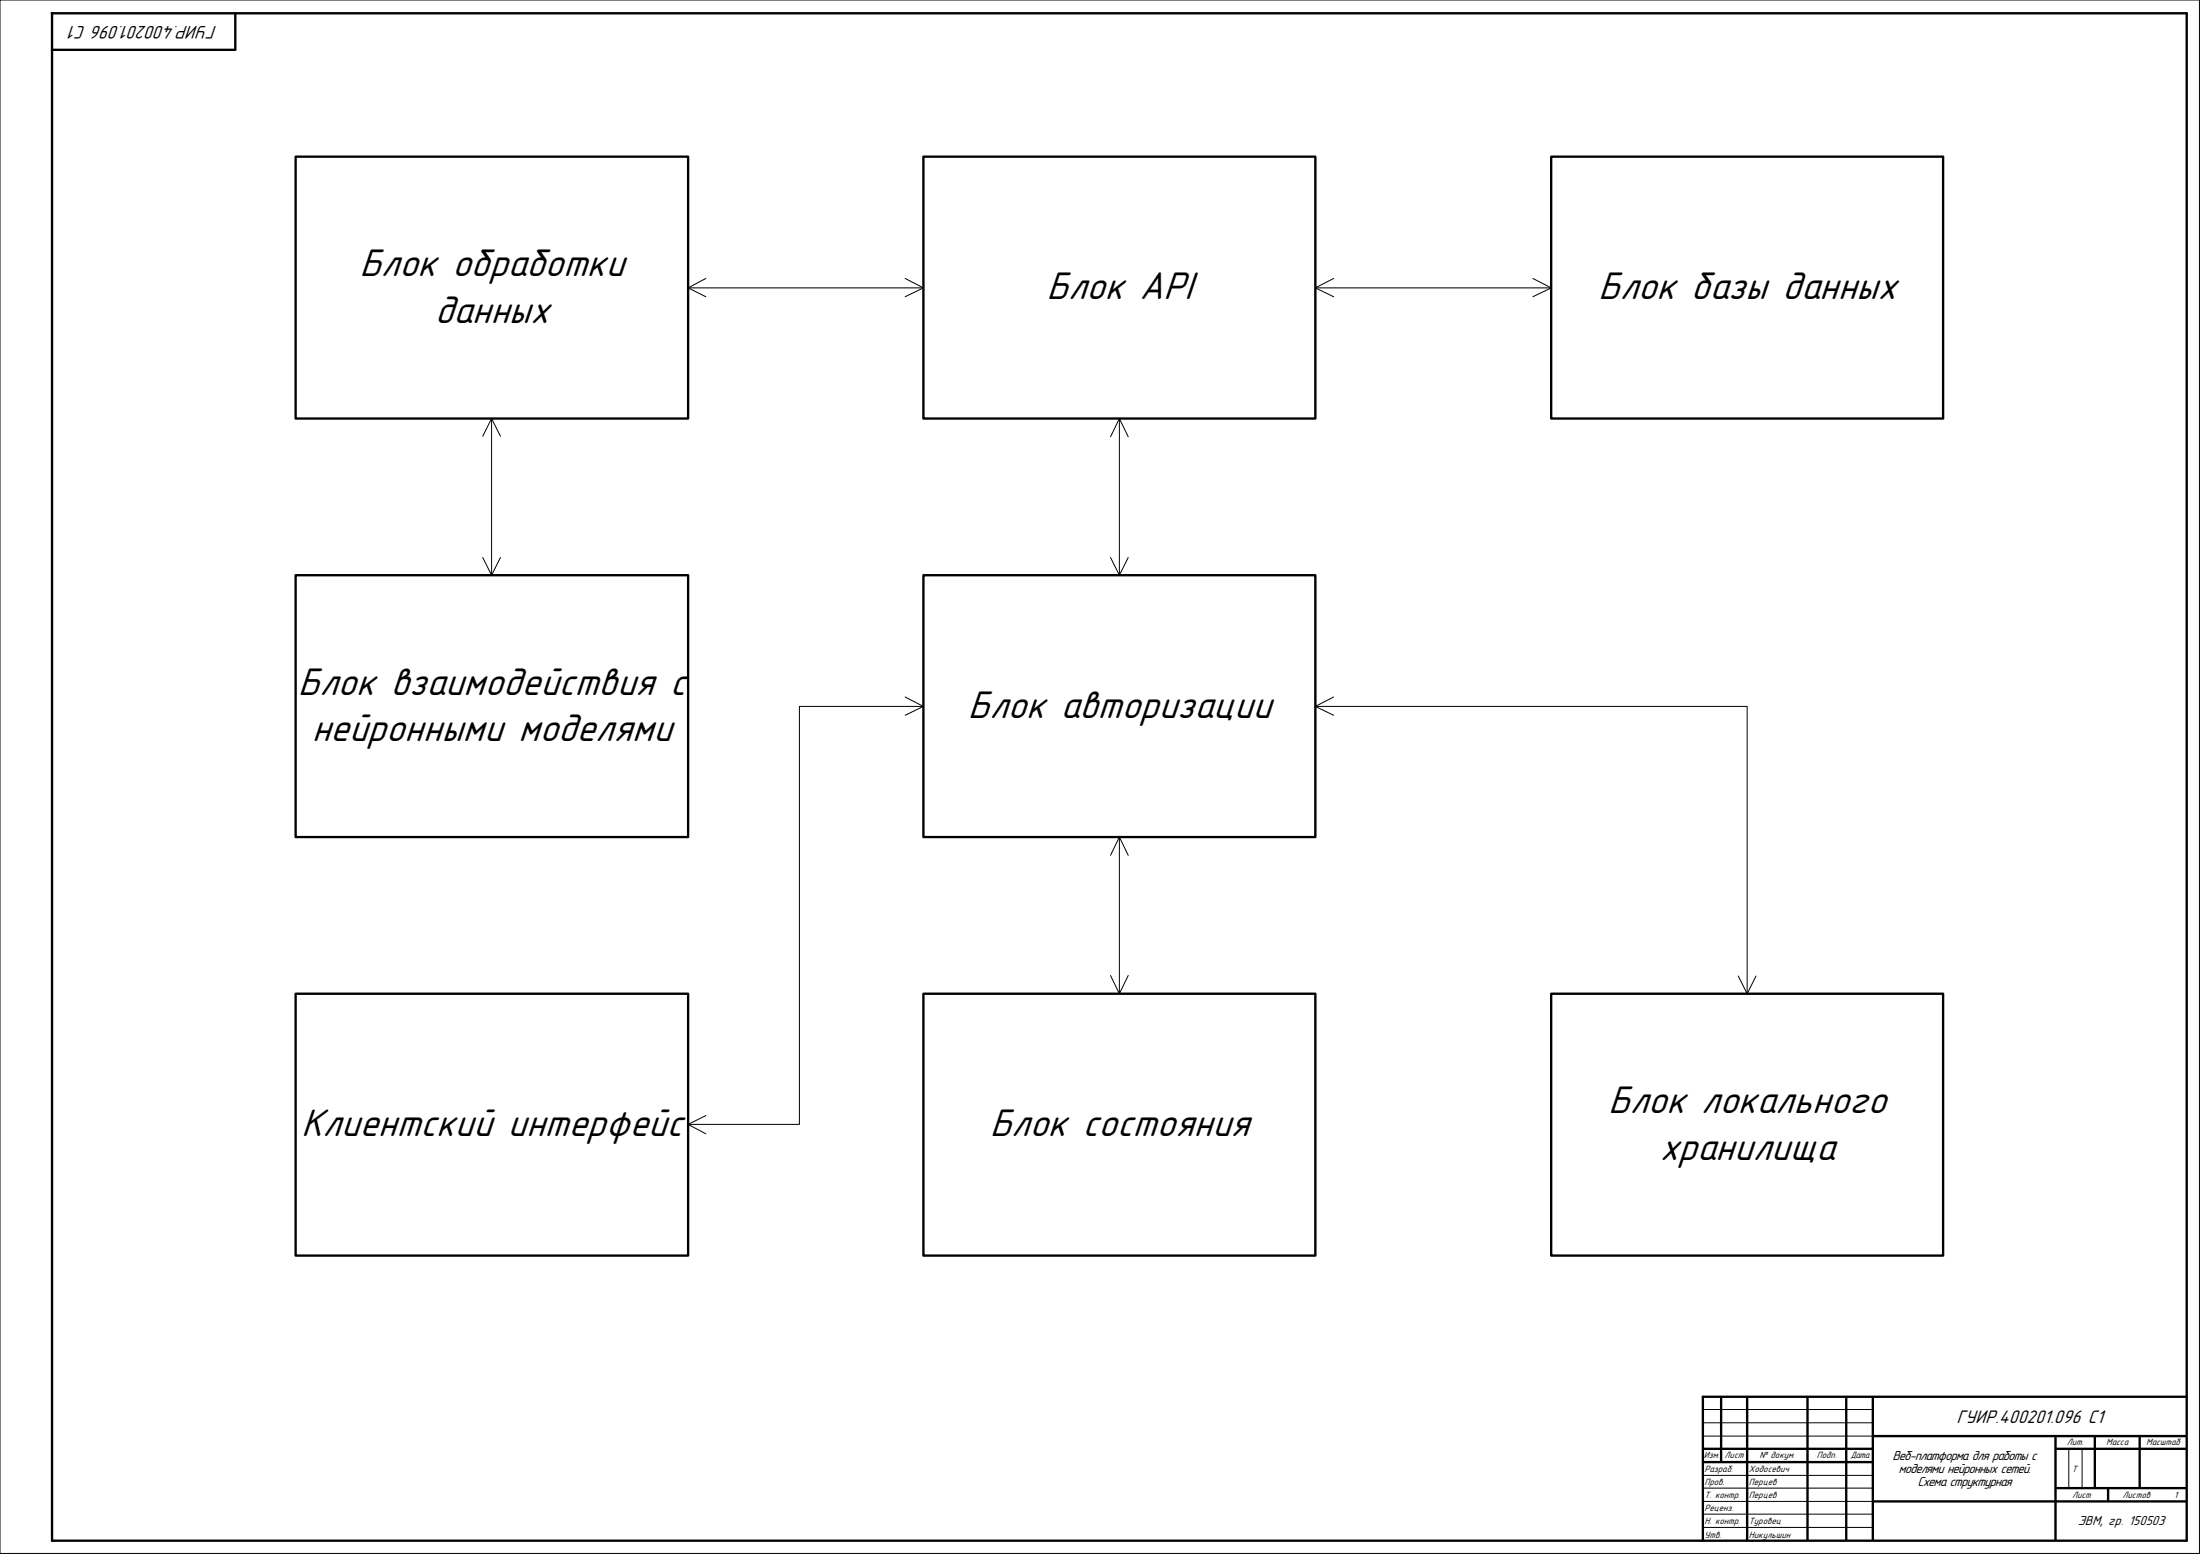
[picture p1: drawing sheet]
<svg xmlns="http://www.w3.org/2000/svg" width="841mm" height="594mm" viewBox="0 0 841 594" stroke-linecap="round" stroke-linejoin="round" font-family="sans-serif">
<path d="M19.9 5.1h816.2v584h-816.2zM90 5.1v14h-70.1M836.1 534h-185v55.1" fill="none" stroke="#000" stroke-width=".9"/>
<path d="M0 0h841v593.9h-841zM651.1 538.9h65M651.1 544h65M651.1 549.1h65M791 553.9v15.1M796.1 553.9v15.1M651.1 564.1h65M651.1 569h65M651.1 574h65M651.1 578.9h65M651.1 584h65" fill="none" stroke="#000" stroke-width=".38"/>
<g fill="none" stroke="#000" stroke-width=".9" stroke-linecap="butt">
<path d="M658.1 534v25M668 534v55.1M691.1 534v55.1M705.9 534v55.1M716.1 534v55.1M651.1 553.9h65M651.1 559h65M716.1 549.1h120M785.9 549.1v40M785.9 553.9h50.2M800.9 549.1v19.9M818.1 549.1v19.9"/>
<path d="M716.1 574h120M785.9 569h50.2M806 569v5"/>
</g>
<path d="M593.1 59.9h149.8v100.1h-149.8z" fill-rule="evenodd" fill="#fff"/>
<path d="M593.1 59.9h149.8v100.1h-149.8z" fill="none" stroke="#000" stroke-width=".9"/>
<path d="M593.1 379.9h149.8v100.2h-149.8z" fill-rule="evenodd" fill="#fff"/>
<path d="M593.1 379.9h149.8v100.2h-149.8z" fill="none" stroke="#000" stroke-width=".9"/>
<path d="M353.1 59.9h149.8v100.1h-149.8z" fill-rule="evenodd" fill="#fff"/>
<path d="M353.1 59.9h149.8v100.1h-149.8z" fill="none" stroke="#000" stroke-width=".9"/>
<path d="M113 59.9h150.1v100.1h-150.1z" fill-rule="evenodd" fill="#fff"/>
<path d="M113 59.9h150.1v100.1h-150.1z" fill="none" stroke="#000" stroke-width=".9"/>
<path d="M353.1 219.9h149.8v100.1h-149.8z" fill-rule="evenodd" fill="#fff"/>
<path d="M353.1 219.9h149.8v100.1h-149.8z" fill="none" stroke="#000" stroke-width=".9"/>
<path d="M113 219.9h150.1v100.1h-150.1z" fill-rule="evenodd" fill="#fff"/>
<path d="M113 219.9h150.1v100.1h-150.1z" fill="none" stroke="#000" stroke-width=".9"/>
<path d="M424.6 167l3.4-7 3.4 7M428 160v59.9M424.6 213.1l3.4 6.8 3.4-6.8" fill="none" stroke="#000" stroke-width=".38"/>
<path d="M353.1 379.9h149.8v100.2h-149.8z" fill-rule="evenodd" fill="#fff"/>
<path d="M353.1 379.9h149.8v100.2h-149.8z" fill="none" stroke="#000" stroke-width=".9"/>
<path d="M113 379.9h150.1v100.2h-150.1z" fill-rule="evenodd" fill="#fff"/>
<path d="M113 379.9h150.1v100.2h-150.1z" fill="none" stroke="#000" stroke-width=".9"/>
<g fill="none" stroke="#000" stroke-width=".38">
<path d="M263.1 110.1h90M269.9 106.5l-6.8 3.6 6.8 3.4M346.1 106.5l7 3.6-7 3.4M502.9 110.1h90.2M509.9 106.5l-7 3.6 7 3.4M586.1 106.5l7 3.6-7 3.4M184.6 166.8l3.4-6.8 3.3 6.8M188 160v59.9M184.6 213.1l3.4 6.8 3.3-6.8M346.1 266.5l7 3.6-7 3.4M353.1 270.1h-47.5v159.8h-42.5M502.9 270.1h165.1v109.8"/>
<path d="M509.9 266.5l-7 3.6 7 3.4M424.6 327l3.4-7 3.4 7M428 320v59.9M424.6 373l3.4 6.9 3.4-6.9M664.6 373.2l3.4 6.7 3.4-6.7M269.9 426.5l-6.8 3.4 6.8 3.6"/>
</g>
<g font-size="15.6">
<text x="137.4" y="105.6">Блок обработки</text>
<text x="400.2" y="114.4">Блок API</text>
<text x="611.1" y="114.4">Блок базы данных</text>
<text x="166.2" y="123.3">данных</text>
<text x="113.9" y="265.6">Блок взаимодействия с</text>
<text x="370.1" y="274.4">Блок авторизации</text>
<text x="119.2" y="283.3">нейронными моделями</text>
<text x="614.9" y="425.6">Блок локального</text>
<text x="115.1" y="434.4">Клиентский интерфейс</text>
<text x="378.4" y="434.4">Блок состояния</text>
<text x="634.6" y="443.3">хранилища</text>
</g>
<g font-size="7.4">
<text x="83" y="9.9" transform="rotate(-180 83 9.9)">ГУИР.400201.096 С1</text>
<text x="748" y="544">ГУИР.400201.096 С1</text>
</g>
<g font-size="5.3">
<text x="723.7" y="558.1">Веб-платформа для работы с</text>
<text x="725.9" y="563.1">моделями нейронных сетей.</text>
<text x="733.2" y="568.1">Схема структурная</text>
<text x="794.4" y="583">ЭВМ, гр. 150503</text>
</g>
<g font-size="3.7">
<text x="651.5" y="557.6">Изм.</text>
<text x="659.4" y="557.6">Лист</text>
<text x="672.7" y="557.6">№ докум.</text>
<text x="694.7" y="557.6">Подп.</text>
<text x="707.5" y="557.6">Дата</text>
<text x="790.3" y="552.5">Лит.</text>
<text x="805.3" y="552.5">Масса</text>
<text x="820.5" y="552.5">Масштаб</text>
<text x="651.7" y="562.9">Разраб.</text>
<text x="668.7" y="562.9">Ходосевич</text>
<text x="792.2" y="562.9">Т</text>
<text x="651.7" y="567.9">Пров.</text>
<text x="668.7" y="567.9">Перцев</text>
<text x="651.7" y="572.9">Т. контр.</text>
<text x="668.7" y="572.9">Перцев</text>
<text x="792.2" y="572.7">Лист</text>
<text x="811.6" y="572.7">Листов</text>
<text x="831.2" y="572.7">1</text>
<text x="651.7" y="577.9">Реценз.</text>
<text x="651.7" y="582.9">Н. контр.</text>
<text x="651.7" y="587.9">Утв.</text>
<text x="668.7" y="582.9">Туровец</text>
<text x="668.7" y="587.9">Никульшин</text>
</g>
</svg>
